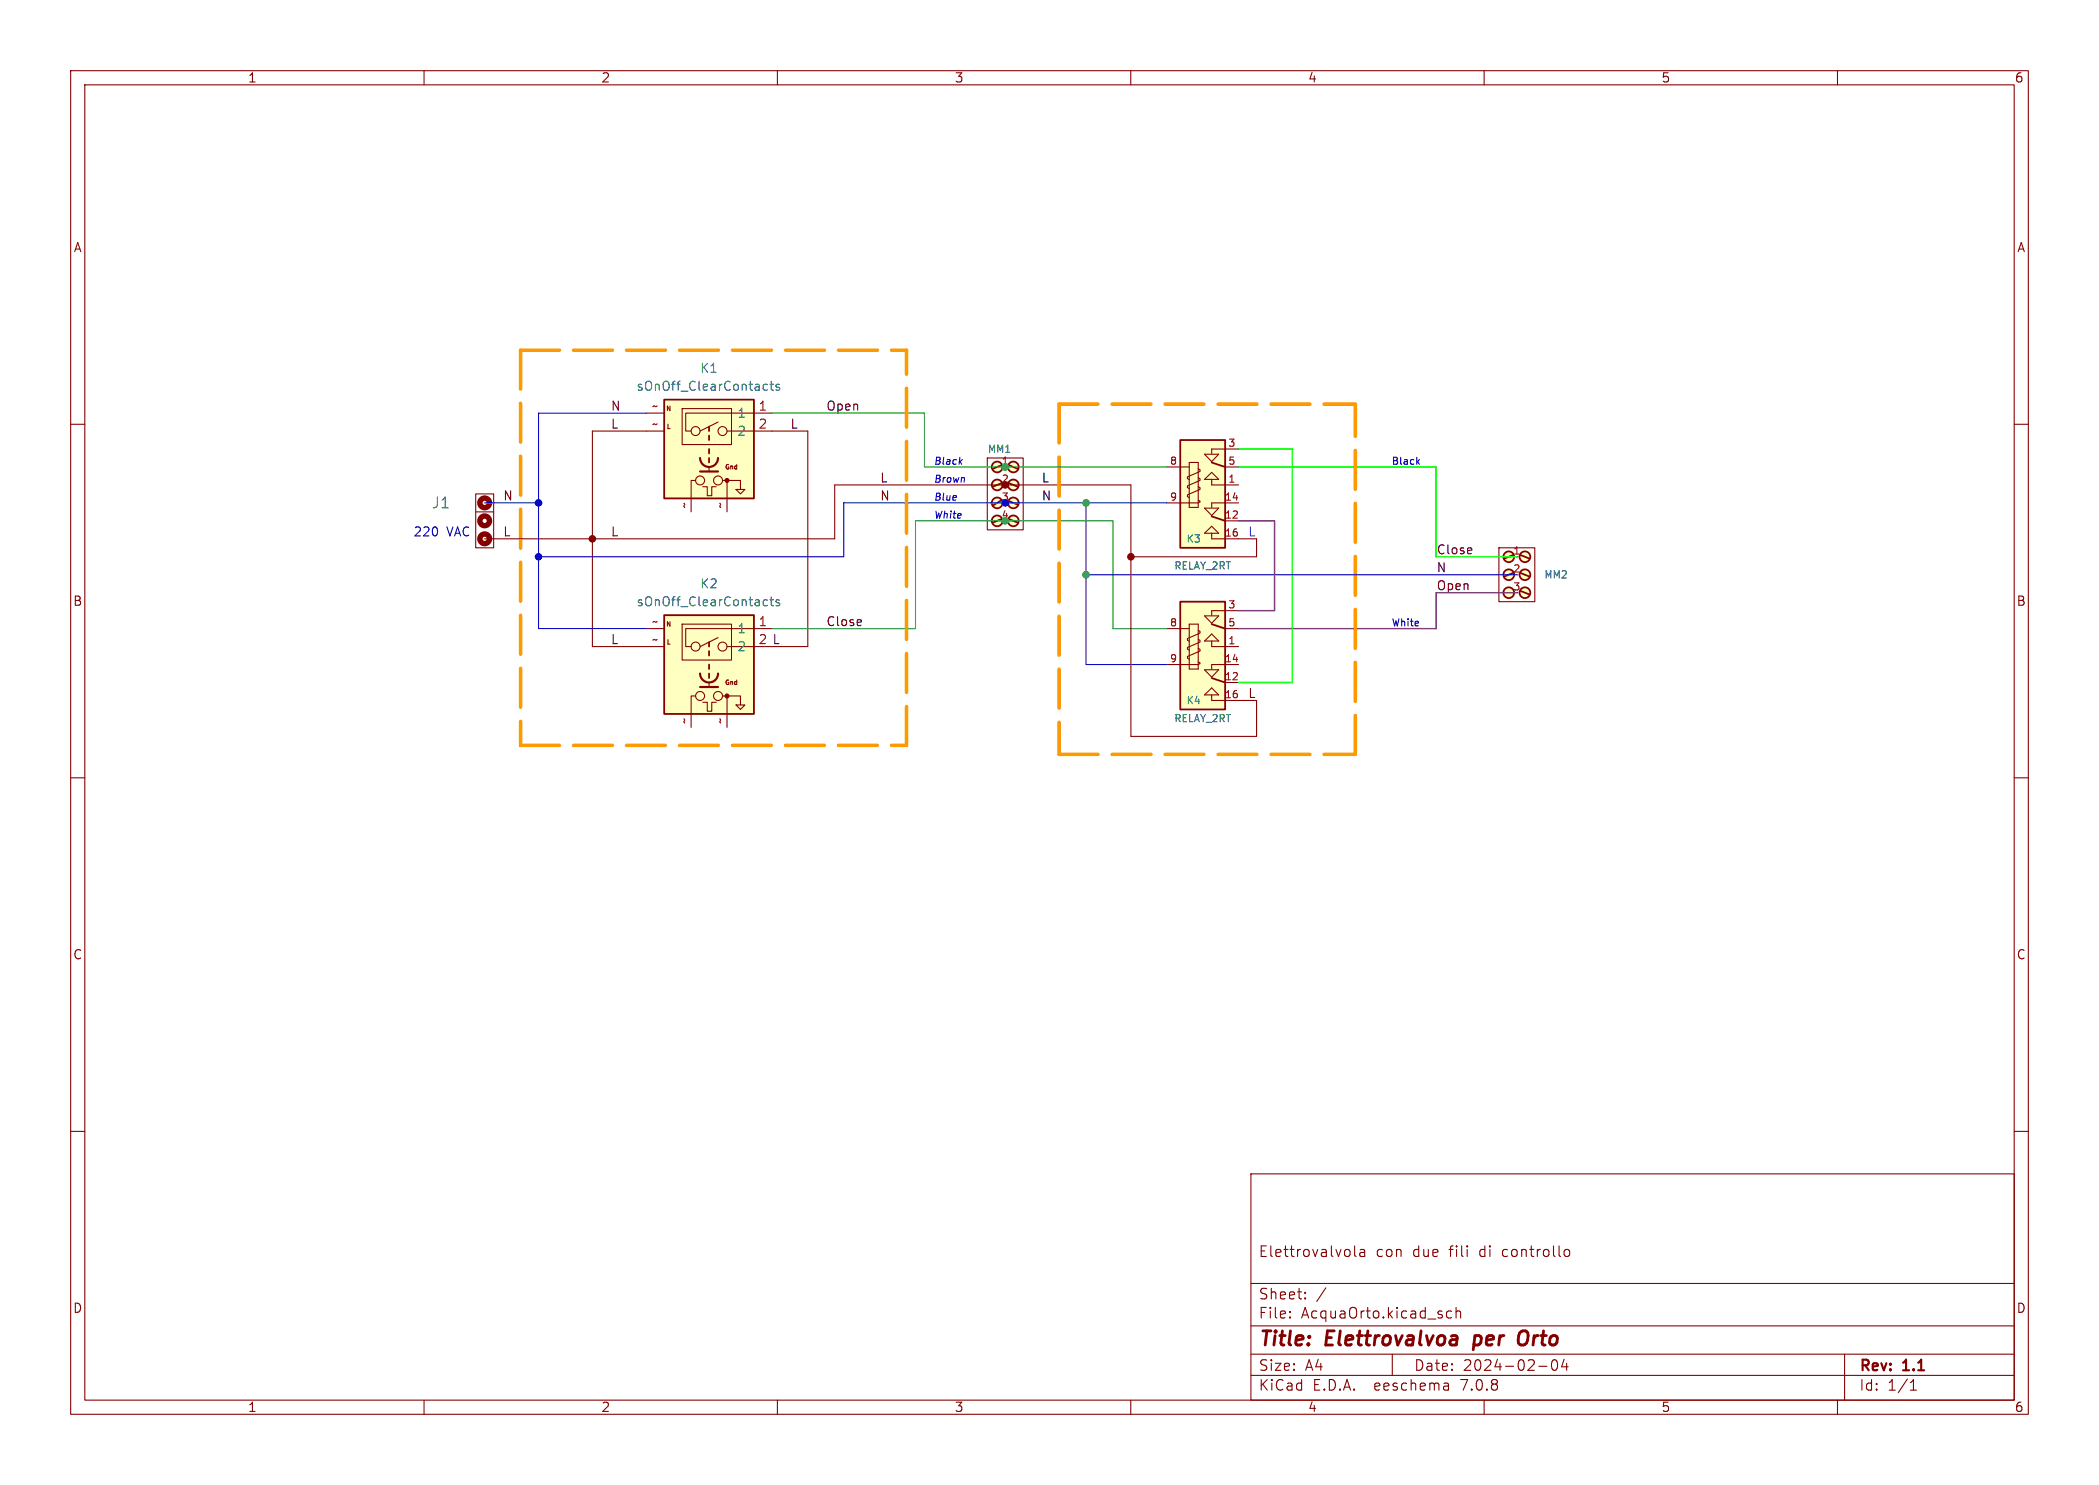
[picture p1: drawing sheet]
<svg xmlns="http://www.w3.org/2000/svg" width="297mm" height="210mm" viewBox="0 0 297 210" stroke-linecap="round" stroke-linejoin="round" font-family="sans-serif">
<g fill="none" stroke="#840000" stroke-width=".15">
<path d="M10 10h277v190h-277zM12 12h273v186h-273zM60 10v2M110 10v2M160 10v2M210 10v2M260 10v2M10 60h2M91.4 58.4h2.6M96.5 57.8h7v5.1h-7zM101.6 59.7l-2.5 1.3M109.2 58.4h-12.2v2.6h.8"/>
<path d="M285 60h2M67.3 69.9h2.5v7.6h-2.5zM67.3 72.4h2.5M68.6 76.2h49.5v-7.6h41.9v35.5h17.8v-5h-6.4v-.8M94 61h-10.2v30.4h10.2M98.4 67.9h-.6v2.6M99.4 68.8h.7v1.3h.6v-1.3h.6M100.3 66v.7M102.2 67.9h.7v2.6M102.9 67.9h1.9v1.3M102.9 61h11.4v30.4h-5.1M104.1 69.2h1.3l-.6 .7z"/>
<path d="M139.7 64.8h5.1v10.1h-5.1zM165.1 66h3.2M168.3 65.4h1.2v6.4h-1.2zM169.5 70.7l.3 .2v.1l-.3 .1h-4.4M169.5 68.8l.3 .2v.2l-1.8 .8v.2l.3 .2M169.5 67.6l.3 .1v.2l-1.8 .8v.3l.3 .1M169.5 66.3l.3 .1v.3l-1.8 .7v.3l.3 .1M170.4 75.4l1-1 1 1zM170.4 71.9h2l-1 1zM170.4 67.8l1-1 1 1zM170.4 64.2h2l-1 1.1zM171.4 67.8v.8h3.9"/>
<path d="M171.4 75.4v.8h6.4v2.5h-17.8M173.4 66h1.9M173.4 73.7h1.9M175.3 63.5h-3.9v.6M175.3 71.1h-3.9v.7M212.1 77.5h5.1v7.6h-5.1zM91.4 88.9h2.6M96.5 88.3h7v5h-7zM98.4 98.4h-.6v2.6M99.4 99.3h.7v1.3h.6v-1.3h.6M100.3 96.5v.7M101.6 90.2l-2.5 1.2"/>
<path d="M102.2 98.4h.7v2.6M102.9 98.4h1.9v1.3M102.9 91.4h3.8M104.1 99.7h1.3l-.6 .6zM109.2 88.9h-12.2v2.5h.8M165.1 88.9h3.2M168.3 88.3h1.2v6.3h-1.2zM169.5 93.6l.3 .1v.2l-.3 .1h-4.4M169.5 91.7l.3 .1v.3l-1.8 .7v.3l.3 .1M169.5 90.4l.3 .2v.2l-1.8 .8v.2l.3 .1M169.5 89.2l.3 .1v.2l-1.8 .8v.3l.3 .1M170.4 98.3l1-1 1 1z"/>
<path d="M170.4 94.7h2l-1 1.1zM170.4 90.7l1-1 1 1zM170.4 87.1h2l-1 1zM171.4 90.7v.7h3.9M173.4 88.9h1.9M173.4 96.5h1.9M175.3 94h-3.9v.6M175.3 86.4h-3.9v.6M10 110h2M285 110h2M10 160h2M285 160h2"/>
<path d="M177 166h108v32h-108zM191.7 176.2v1.3l.2 .2M192.5 176.8l.1-.1 .4 .1 .1 .9M193.1 177.1h-.5a.29 .29 0 0 0-.2 .3 .29 .29 0 0 0 .2 .3l.5-.1M221.5 176.8a.41 .41 0 0 1 .6 .2v.4a.41 .41 0 0 1-.6 .2M60 198v2M110 198v2M160 198v2M177 194.5h108M177 191.5h108M177 187.5h108M177 181.5h108"/>
<path d="M182.5 186.3h.1l-.1 .1M182.5 186.3v.1M182.5 185.5v.1M182.5 185.5h.1l-.1 .1M184.7 183.6v.1M184.7 183.6h-.1l.1 .1M184.7 182.8v.1M184.7 182.8h-.1l.1 .1M187.6 182.1l-1.3 2M197 191.5v3M204.9 195.7l.1 .9M205 196.5l-.2 .1"/>
<path d="M205 196h-.2M205.4 185.5l-.4-.1-.3 .3v.4l.1 .2 .2 .1 .4-.1M206 185.5a.37 .37 0 0 1 .7 .1v.8M206 184.9v1.5M210 198v2M217.7 193.2h1.2M219.7 192.4a.36 .36 0 0 1 .3-.1 .36 .36 0 0 1 .3 .3 .77 .77 0 0 1-.4 1.2 .91 .91 0 0 1-.2-1.4zM221.3 192.2l-.3 1.1h.9M221.7 192.8v1M260 198v2M261 191.5v6.5M270.3 196.6h.9"/>
<path d="M270.3 195.5l.4-.4v1.5"/>
<circle cx="98.4" cy="61" r=".63"/>
<circle cx="99.1" cy="67.9" r=".63"/>
<circle cx="101.6" cy="67.9" r=".63"/>
<circle cx="102.2" cy="61" r=".63"/>
<circle cx="98.4" cy="91.4" r=".63"/>
<circle cx="99.1" cy="98.4" r=".63"/>
<circle cx="101.6" cy="98.4" r=".63"/>
<circle cx="102.2" cy="91.4" r=".63"/>
</g>
<path d="M208.7 188.9l-.2 2M214.9 189.9l.1 .2a.71 .71 0 0 0 1-.2M215.8 188.2a.77 .77 0 0 0-.9 .7" fill="none" stroke="#840000" stroke-width=".4"/>
<g fill="#ffffc2" stroke="#ffffc2" stroke-width=".14">
<path d="M167 85.1h6.4v15.2h-6.4z"/>
<path d="M94 56.5h12.7v14h-12.7z"/>
<path d="M94 87h12.7v14h-12.7z"/>
<path d="M167 62.2h6.4v15.3h-6.4z"/>
<circle cx="141.1" cy="73.7" r=".76"/>
<circle cx="141.1" cy="71.1" r=".76"/>
<circle cx="141.1" cy="68.6" r=".76"/>
<circle cx="141.1" cy="66" r=".76"/>
<circle cx="143.4" cy="73.7" r=".76"/>
<circle cx="143.4" cy="71.1" r=".76"/>
<circle cx="143.4" cy="68.6" r=".76"/>
<circle cx="143.4" cy="66" r=".76"/>
<circle cx="213.5" cy="83.8" r=".76"/>
<circle cx="213.5" cy="81.3" r=".76"/>
<circle cx="213.5" cy="78.7" r=".76"/>
<circle cx="215.8" cy="83.8" r=".76"/>
<circle cx="215.8" cy="81.3" r=".76"/>
<circle cx="215.8" cy="78.7" r=".76"/>
<circle cx="68.6" cy="76.2" r=".69"/>
<circle cx="68.6" cy="71.1" r=".69"/>
</g>
<g fill="none" stroke="#840000" stroke-width=".25">
<path d="M94 56.5h12.7v14h-12.7zM100.3 60.3v.7M100.3 61.6v.6M100.3 63.5v.6M100.3 64.8v.6M141.7 70.7l-1.2 .8M141.7 73.4l-1.2 .5M141.7 68.3l-1.2 .5M141.7 65.8l-1.2 .5M142.7 73.4l1.3 .5M142.7 70.9l1.3 .5M142.7 68.3l1.3 .5"/>
<path d="M142.7 65.8l1.3 .5M167 62.2h6.4v15.3h-6.4zM171.4 73l2 .7M171.4 65.4l2 .6M214.1 78.5l-1.2 .5M215.1 78.5l1.3 .5M94 87h12.7v14h-12.7zM100.3 90.8v.6M100.3 92.1v.6M100.3 94v.6M100.3 95.3v.6M167 85.1h6.4v15.2h-6.4z"/>
<path d="M171.4 95.9l2 .6M171.4 88.3l2 .6M214.1 81l-1.2 .5M215.1 83.6l1.3 .5M215.1 81l1.3 .5"/>
<circle cx="141.1" cy="73.7" r=".76"/>
<circle cx="141.1" cy="71.1" r=".76"/>
<circle cx="141.1" cy="68.6" r=".76"/>
<circle cx="141.1" cy="66" r=".76"/>
<circle cx="143.4" cy="68.6" r=".76"/>
<circle cx="143.4" cy="73.7" r=".76"/>
<circle cx="143.4" cy="66" r=".76"/>
<circle cx="143.4" cy="71.1" r=".76"/>
<circle cx="213.5" cy="78.7" r=".76"/>
<circle cx="215.8" cy="78.7" r=".76"/>
<circle cx="213.5" cy="83.8" r=".76"/>
<circle cx="213.5" cy="81.3" r=".76"/>
<circle cx="215.8" cy="83.8" r=".76"/>
<circle cx="215.8" cy="81.3" r=".76"/>
</g>
<path d="M99.1 64.8a1.27 1.27 0 0 0 1.2 1.2 1.27 1.27 0 0 0 1.3-1.2M99.1 66.7h2.5M99.1 95.3a1.27 1.27 0 0 0 1.2 1.2 1.27 1.27 0 0 0 1.3-1.2M99.1 97.2h2.5" fill="none" stroke="#840000" stroke-width=".3"/>
<g fill="#840000" stroke="#840000" stroke-width=".15">
<circle cx="102.9" cy="67.9" r=".28"/>
<circle cx="102.9" cy="98.4" r=".28"/>
<circle cx="160" cy="78.7" r=".46"/>
<circle cx="83.8" cy="76.2" r=".46"/>
<circle cx="142.2" cy="68.6" r=".46"/>
</g>
<path d="M108.2 54.3l.4 .1M108.6 55.1l-.4 .1M108.9 54.3h.5M109.1 53.9v1.1l.1 .1 .2 .1M110.3 54.4l-.3-.1-.2 .2 .1 .2 .4 .1v.3h-.5M108.2 84.8l.4 .1M108.6 85.6l-.4 .1M108.9 84.8h.5M109.1 84.4v1.1l.1 .1 .2 .1M110.3 84.9l-.3-.1-.2 .2 .1 .2 .4 .1v.3h-.5" fill="none" stroke="#006464" stroke-width=".15"/>
<g fill="none" stroke="#840000" stroke-width=".76">
<circle cx="68.6" cy="71.1" r=".69"/>
<circle cx="68.6" cy="76.2" r=".69"/>
<circle cx="68.6" cy="73.7" r=".69"/>
</g>
<path d="M136.2 65l-.5 .4M200.6 65.3l.3 .4M200.9 65l-.4 .4" fill="none" stroke="#0000c2" stroke-width=".15"/>
<path d="M73.7 49.5v55.9M73.7 49.5h54.6M149.9 57.2h41.9M149.9 57.2v49.5M73.7 105.4h54.6M128.3 105.4v-55.9M149.9 106.7h41.9M191.8 106.7v-49.5" fill="none" stroke="#f90" stroke-width=".5" stroke-dasharray="5.5 2"/>
<path d="M109.2 58.4h21.6v7.6h34.3M109.2 88.9h20.3v-15.2h28v15.2h7.6" fill="none" stroke="#009600" stroke-width=".15"/>
<path d="M91.4 58.4h-15.2v30.5h15.2M68.6 71.1h7.6M153.7 71.1v22.9h11.4M165.1 71.1h-45.7v7.6h-43.2M153.7 81.3h60.9" fill="none" stroke="#00f" stroke-width=".15"/>
<path d="M175.3 73.7h5v12.7h-5M214.6 83.8h-11.4v5.1h-27.9" fill="none" stroke="#840084" stroke-width=".2"/>
<path d="M175.3 63.5h7.6v33h-7.6M175.3 66h27.9v12.7h11.4" fill="none" stroke="#0f0" stroke-width=".2"/>
<g fill="#009600" stroke="#009600" stroke-width=".15">
<circle cx="153.7" cy="71.1" r=".46"/>
<circle cx="153.7" cy="81.3" r=".46"/>
<circle cx="142.2" cy="73.7" r=".46"/>
<circle cx="142.2" cy="66" r=".46"/>
</g>
<g fill="#00f" stroke="#00f" stroke-width=".15">
<circle cx="76.2" cy="71.1" r=".46"/>
<circle cx="76.2" cy="78.7" r=".46"/>
<circle cx="142.2" cy="71.1" r=".46"/>
</g>
<g font-size="2.8" fill="#840000">
<text x="178" y="190.9">Title:</text>
<text x="187.7" y="190.9">Elettrovalvoa</text>
<text x="209.4" y="190.9">per</text>
<text x="216.5" y="190.9">Orto</text>
</g>
<text font-size="2.1" fill="#006464" x="61" y="72.1">J1</text>
<g font-size="2.1" fill="#840000">
<text x="178" y="178">Elettrovalvola</text>
<text x="194.7" y="178">con</text>
<text x="200" y="178">due</text>
<text x="205.3" y="178">fili</text>
<text x="209.6" y="178">di</text>
<text x="213" y="178">controllo</text>
<text x="178" y="184">Sheet:</text>
<text x="178" y="186.7">File:</text>
<text x="184.1" y="186.7">AcquaOrto.kicad_sch</text>
<text x="178" y="196.9">KiCad</text>
<text x="178" y="194.1">Size:</text>
<text x="184.7" y="194.1">A4</text>
<text x="185.7" y="196.9">E.D.A.</text>
<text x="194.6" y="196.9">eeschema</text>
<text x="200" y="194.1">Date:</text>
<text x="207" y="196.9">7.0.8</text>
<text x="207" y="194.1">2024-02-04</text>
<text x="263" y="194.3">Rev:</text>
<text x="263" y="196.9">Id:</text>
<text x="267.1" y="196.9">1/1</text>
<text x="269.4" y="194.3">1.1</text>
</g>
<g font-size="1.8" fill="#840000">
<text x="35" y="11.9">1</text>
<text x="85" y="11.9">2</text>
<text x="135" y="11.9">3</text>
<text x="185" y="11.9">4</text>
<text x="235" y="11.9">5</text>
<text x="285" y="11.9">6</text>
<text x="10.3" y="35.9">A</text>
<text x="285.3" y="35.9">A</text>
<text x="10.3" y="85.9">B</text>
<text x="285.3" y="85.9">B</text>
<text x="10.3" y="135.9">C</text>
<text x="285.3" y="135.9">C</text>
<text x="10.3" y="185.9">D</text>
<text x="285.3" y="185.9">D</text>
<text x="35" y="199.9">1</text>
<text x="85" y="199.9">2</text>
<text x="135" y="199.9">3</text>
<text x="185" y="199.9">4</text>
<text x="235" y="199.9">5</text>
<text x="285" y="199.9">6</text>
</g>
<g font-size="1.8" fill="#006464">
<text x="99" y="52.9">K1</text>
<text x="90" y="55.5">sOnOff_ClearContacts</text>
<text x="104.3" y="59.3">1</text>
<text x="104.3" y="61.8">2</text>
<text x="99" y="83.4">K2</text>
<text x="90" y="86">sOnOff_ClearContacts</text>
<text x="104.3" y="89.8">1</text>
<text x="104.3" y="92.3">2</text>
</g>
<g font-size="1.8" fill="#0f0f0f">
<text x="86.4" y="58.2">N</text>
<text x="116.8" y="58.2">Open</text>
<text x="86.4" y="60.7">L</text>
<text x="111.8" y="60.7">L</text>
<text x="71.1" y="70.9">N</text>
<text x="124.5" y="70.9">N</text>
<text x="124.5" y="68.3">L</text>
<text x="147.3" y="68.3">L</text>
<text x="147.3" y="70.9">N</text>
<text x="71.1" y="75.9">L</text>
<text x="86.4" y="75.9">L</text>
<text x="203.2" y="81">N</text>
<text x="203.2" y="83.6">Open</text>
<text x="203.2" y="78.5">Close</text>
<text x="116.8" y="88.6">Close</text>
<text x="86.4" y="91.2">L</text>
<text x="107.2" y="91.2">2 L</text>
<text x="176.5" y="98.8">L</text>
</g>
<g font-size="1.8" fill="#a90000">
<text x="92.2" y="58.2">~</text>
<text x="107.2" y="58.2">1</text>
<text x="92.2" y="60.7">~</text>
<text x="107.2" y="60.7">2</text>
<text x="97.5" y="72" transform="rotate(-90 97.5 72)">~</text>
<text x="102.6" y="72" transform="rotate(-90 102.6 72)">~</text>
<text x="92.2" y="88.6">~</text>
<text x="107.2" y="88.6">1</text>
<text x="92.2" y="91.2">~</text>
<text x="97.5" y="102.5" transform="rotate(-90 97.5 102.5)">~</text>
<text x="102.6" y="102.5" transform="rotate(-90 102.6 102.5)">~</text>
</g>
<g font-size="1.8" fill="#0000c2">
<text x="58.4" y="76">220</text>
<text x="63.2" y="76">VAC</text>
</g>
<text font-size="1.8" fill="#490dff" x="176.5" y="75.9">L</text>
<g font-size="1.4" fill="#0000c2">
<text x="132.1" y="65.8">Black</text>
<text x="196.8" y="65.8">Black</text>
<text x="132.1" y="70.9">Blue</text>
<text x="132.1" y="68.3">Brown</text>
<text x="132.1" y="73.4">White</text>
<text x="196.8" y="88.7">White</text>
</g>
<g font-size="1.4" fill="#006464">
<text x="139.7" y="64.2">MM1</text>
<text x="167.8" y="76.9">K3</text>
<text x="166" y="80.7">RELAY_2RT</text>
<text x="218.4" y="82">MM2</text>
<text x="167.8" y="99.8">K4</text>
<text x="166" y="102.3">RELAY_2RT</text>
</g>
<g font-size="1.4" fill="#a90000">
<text x="141.6" y="65.8">1</text>
<text x="165.4" y="65.8">8</text>
<text x="173.7" y="63.2">3</text>
<text x="173.7" y="65.8">5</text>
<text x="141.6" y="68.3">2</text>
<text x="141.6" y="70.9">3</text>
<text x="165.4" y="70.9">9</text>
<text x="173.2" y="70.9">14</text>
<text x="173.7" y="68.3">1</text>
<text x="141.6" y="73.4">4</text>
<text x="173.2" y="73.4">12</text>
<text x="173.2" y="75.9">16</text>
<text x="214" y="78.5">1</text>
<text x="214" y="81">2</text>
<text x="214" y="83.6">3</text>
<text x="165.4" y="88.6">8</text>
<text x="173.7" y="86.1">3</text>
<text x="173.7" y="88.6">5</text>
<text x="165.4" y="93.7">9</text>
<text x="173.2" y="93.7">14</text>
<text x="173.7" y="91.2">1</text>
<text x="173.2" y="96.3">12</text>
<text x="173.2" y="98.8">16</text>
</g>
<g font-size=".9" fill="#840000">
<text x="94.1" y="58.3">N</text>
<text x="94.2" y="60.9">L</text>
<text x="102.4" y="66.6">Gnd</text>
<text x="94.1" y="88.8">N</text>
<text x="94.2" y="91.4">L</text>
<text x="102.4" y="97.1">Gnd</text>
</g>
</svg>
